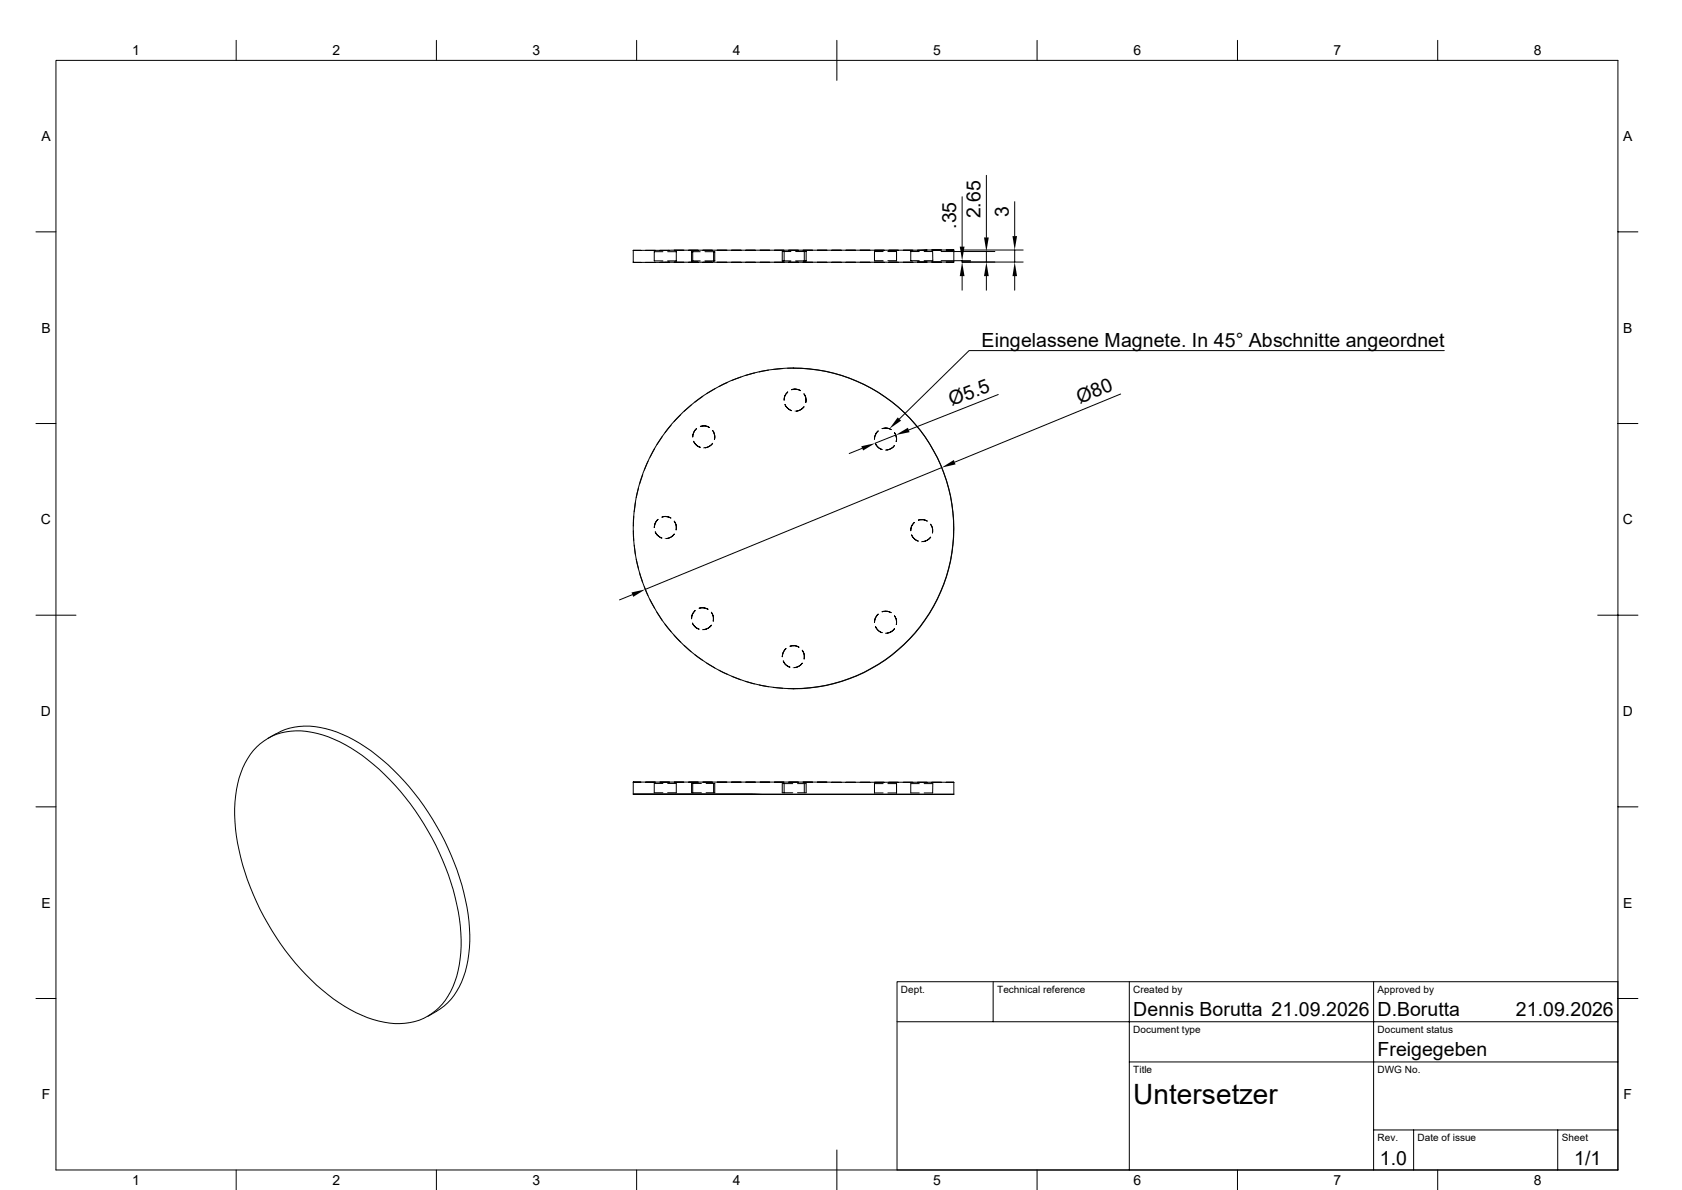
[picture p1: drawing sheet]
<svg xmlns="http://www.w3.org/2000/svg" width="420mm" height="297mm" viewBox="0 0 420 297" stroke-linecap="round" stroke-linejoin="round" font-family="sans-serif">
<g fill="none" stroke="#000" stroke-width=".25">
<path d="M14 15.1h390v276.9h-390zM59 10.1v5M109 10.1v5M159 10.1v5M209 10.1v10M259 10.1v5M309 10.1v5M359 10.1v5M9 57.9h5M240.2 49.1v12.5M246.3 43.8v15.5M253.4 50.3v8.6"/>
<path d="M404 57.9h5M158.1 62.5h1.9M158.1 65.5h1.9M158.1 62.5v3M161.2 62.5h2.4M161.2 65.5h2.4M164.8 62.5h2.4M165.5 62.8h-2.1v2.3h2.1M166.7 62.8h2.2v2.3h-2.2M167.2 65.4l-2.4 .1M168.4 62.4h2.3M168.4 65.4h2.3"/>
<path d="M172 62.4h2.3M172 65.4h2.3M173 62.8v2.3M174.8 62.8h-2.1v2.3h2.1M175.5 62.4h2.4M175.5 65.4h2.4M176 65.1h2.2M176 62.8h2.2M178.2 62.8h.3v2.3h-.3M178.2 62.8v2.3M179.1 62.4h2.4M179.1 65.4h2.4"/>
<path d="M182.7 62.4h2.3M182.7 65.4h2.3M186.2 62.4h2.4M186.2 65.4h2.4M189.8 62.4h2.4M189.8 65.4h2.4M193.4 62.4h2.3M193.4 65.4h2.3M195.8 62.8v2.3M196.9 62.4h2.4M196.9 65.4h2.4M197.5 62.8h-2.2v2.3h2.2"/>
<path d="M198.7 65.1h2.1M198.7 62.8h2.1M200.5 62.4h2.4M200.5 65.4h2.4M200.8 62.8h.5v2.3h-.5M200.8 62.8v2.3M204.1 62.4h2.4M204.1 65.4h2.4M207.7 62.4h2.4M207.7 65.4h2.4M211.2 62.4h2.4M211.2 65.4h2.4"/>
<path d="M214.8 62.4h2.4M214.8 65.4h2.4M218.4 62.7v2.4h2.1M218.4 62.8h2.1M218.4 62.4h2.4M218.4 65.4h2.4M221.7 62.8h2.2v2.3h-2.2M222 62.4h2.3M222 65.4h2.3M225.6 62.4h2.3M225.6 65.4h2.3M229.1 65.4h2.4"/>
<path d="M229.5 62.8h-2.1v2.3h2.1M230.8 62.8h2.1v2.3h-2.1M231.5 62.4h-2.4M232.7 62.4h2.4M232.7 65.4h2.4M235 65.1h7.4M235 62.8h13.4M236.3 62.4h1.9M236.3 65.4h1.9M238.2 62.4l-80.1 .1M238.2 65.4l-80.1 .1M238.2 62.4v3"/>
<path d="M240.2 62.4h15.3M240.2 65.1v.3h15.3M240.2 68.9v3.5M246.3 62.8v2.6M246.3 68.9v3.5M253.4 62.4v3M253.4 68.9v3.5M175.5 98.9l-2 1.5M178.5 97l-2.1 1.3M181.7 95.5l-2.2 1M185 94.1l-2.2 .9M188.4 93.1l-2.3 .6"/>
<path d="M191.9 92.4l-2.3 .4M195.5 92l-2.4 .2M196.7 97.8l-.1 .2a2.33 2.33 0 0 0-.8 1.9M197.7 97.3l.2-.1a2.81 2.81 0 0 1 2 .3M198.2 91.8v.1M198.2 91.9a40 40 0 0 1 40 40 40 40 0 0 1-40 40M198.2 91.9h-1.6M198.5 97.1h.1M200.7 98.3a2.52 2.52 0 0 1 .5 2.2M249.3 98.5l-22.4 8.8M279.8 98.3l-41.4 17.1M360.6 87.5h-118.6l-17.4 17.1"/>
<path d="M9 105.7h5M160.5 118.4l-.8 2.3M161.8 115.1l-.9 2.2M163.4 112l-1.1 2.1M165.4 109l-1.4 2M167.6 106.1l-1.5 1.9M170 103.5l-1.7 1.7M172.6 101.1l-1.8 1.6M173.2 110.2l.5 .8 1.1 .6M173.9 107l-.5 .6-.4 1.5M174.9 106.4h.2a2.4 2.4 0 0 1 2 .3M175.7 106.3h.1"/>
<path d="M175.7 111.8h.1M177.9 107.4l.6 1.4-.1 .8M177.9 110.7a2.76 2.76 0 0 1-1.9 1.1M196 101l.6 .8 1.1 .7M198.5 102.6h.1M200.7 101.5v.1a2.76 2.76 0 0 1-1.9 1M215.3 111.9l-3.3 1.3M218.6 110.7l.9 1.1 .8 .4-.3-.1a2.52 2.52 0 0 1-1.4-1.4M219.3 107.6l-.5 .5-.4 1.5M220.3 107l.2-.1a2.4 2.4 0 0 1 2 .3M221.1 106.8h.1M221.1 112.3v.1"/>
<path d="M223.3 111.2v.1a2.76 2.76 0 0 1-1.9 1M223.4 108l.5 1.3-.1 .9M223.6 108.6l-5.1 2M235.1 116.7l-74 30.4M404 105.7h5M158.2 132.5v2.4M158.2 128.9v2.4M158.4 136.1l.3 2.3M158.7 125.3l-.3 2.4M158.9 139.6l.5 2.3M159.4 121.9l-.5 2.3M163.6 132.8l.5 .8 1.2 .7"/>
<path d="M164.3 129.6l-.2 .2a2.78 2.78 0 0 0-.7 1.9M165.3 129.1l.2-.1a2.81 2.81 0 0 1 2 .3M166.1 128.9h.1M166.1 134.4h.1M168.4 130.1a2.52 2.52 0 0 1 .4 2.1M168.4 133.3l-.1 .1a2.56 2.56 0 0 1-1.9 1M227.6 133.5l1 1.2 .7 .3M228.3 130.4l-.1 .2a2.35 2.35 0 0 0-.8 1.9M229.3 129.8h.2a2.81 2.81 0 0 1 2 .2M230.1 135.2h.1M230.2 129.7h.1M232.4 130.9a2.52 2.52 0 0 1 .4 2.1"/>
<path d="M232.4 134.1l-.1 .1a2.76 2.76 0 0 1-1.9 1M9 153.5h10M157.9 148.4l-3.2 1.3M159.7 143l.7 2.3M160.9 146.4l.9 2.2M162.3 149.7l1.1 2.1M164 152.8l1.4 2M166.1 155.8l1.5 1.8M168.3 158.5l1.7 1.8M172.9 155.5l.5 .8 1.1 .7M173.6 152.4l-.2 .1a2.5 2.5 0 0 0-.7 1.9M174.6 151.8h.2a2.81 2.81 0 0 1 2 .3"/>
<path d="M175.4 151.6v.1M175.4 157.1v.1M177.6 152.8l.5 .9v1.3M177.6 156v.1a2.76 2.76 0 0 1-1.9 1M218.6 156.4l.5 .8 1.2 .7M219.3 153.3l-.2 .1a2.77 2.77 0 0 0-.7 1.9M220.3 152.7l.2-.1a2.81 2.81 0 0 1 2 .3M221.1 152.5v.1M221.1 158v.1M223.4 153.7a2.52 2.52 0 0 1 .4 2.2M223.4 156.9l-.1 .1a2.56 2.56 0 0 1-1.9 1M398.9 153.5h10.1"/>
<path d="M170.8 161.1l1.8 1.6M173.5 163.4l1.9 1.4M176.4 165.5l2.1 1.2M179.5 167.3l2.2 1M182.8 168.8l2.2 .9M186.1 170.1l2.3 .6M189.6 170.9l2.3 .5M193.1 171.6l2.4 .2M195.6 165a2.36 2.36 0 0 0 1.6 1.5M196.3 161.9l-.8 1-.2 1M196.6 171.9h1.5M197.3 161.3l.1-.1a2.35 2.35 0 0 1 2.1 .3"/>
<path d="M198.1 161.1v.1M198.1 166.6v.1M198.1 171.9h.1M200.3 162.3a2.52 2.52 0 0 1 .5 2.2M200.3 165.5l-.1 .1a2.56 2.56 0 0 1-1.8 1M64.1 186.4a15.1 15.1 0 0 1 15.1-3.4 41.4 41.4 0 0 1 19.5 13.1 64.3 64.3 0 0 1 16.4 36.7 26.2 26.2 0 0 1-3.9 16.8 14.4 14.4 0 0 1-15.2 5.5 35.8 35.8 0 0 1-17-9.2 64.2 64.2 0 0 1-20.3-40.8 26.2 26.2 0 0 1 3.8-16.8zM69 183l-2.1 1.3M69.1 183.1a17.5 17.5 0 0 1 15-.4 48.8 48.8 0 0 1 20.5 16.8 63.3 63.3 0 0 1 12.6 32.1 26.2 26.2 0 0 1-3.8 16.9 16.7 16.7 0 0 1-6.6 5.2M158.1 198.2h80.1zM158.1 195.2h80.1M158.1 195.2h1.9M158.1 195.2v3"/>
<path d="M161.2 195.2h2.4M164.8 195.2h2.4M165.5 195.5h-2.1v2.4h2.1M166.7 195.5h2.2v2.4h-2.2M168.4 195.2h2.3M172 195.2h2.3M173 195.5v2.4M173 195.5h2.1M173 197.9h2.1M173 195.5h-.3v2.4h.3M175.5 195.2h2.4M176.3 195.5h2.2v2.4h-2.2"/>
<path d="M178.2 195.5v2.4M179.1 195.2h2.4M182.7 195.2h2.3M186.2 195.2h2.4M189.8 195.2h2.4M193.4 195.2h2.3M195.8 195.6v2.3M195.8 195.6h2.2M195.8 197.9h2.2M195.8 195.6h-.5v2.3h.5M196.9 195.2h2.4M199.1 195.6h2.2v2.3h-2.2"/>
<path d="M200.5 195.2h2.4M200.8 195.6v2.3M204.1 195.2h2.4M207.7 195.2h2.4M211.2 195.2h2.4M214.8 195.2h2.4M218.4 195.2h2.4M220.5 195.6h-2.1v2.3h2.1M221.7 195.6h2.2M222 195.2h2.3M223.9 195.5v2.4h-2.2M225.6 195.2h2.3"/>
<path d="M229.1 195.2h2.4M229.5 195.6h-2.1v2.3h2.1M230.8 195.6h2.1v2.3h-2.1M232.7 195.2h2.4M236.3 195.2h1.9M238.2 195.2v3M9 201.4h5M404 201.4h5M9 249.2h5M224 255h180M248 245v10M282 245v47"/>
<path d="M343 245v47M404 245h-180v47M404 249.2h5M282 265h122M59 292v5M109 292v5M159 292v5M209 287v10M259 292v5M309 292v5M343 282h61M353 282v10"/>
<path d="M359 292v5M389 282v10"/>
<circle cx="198.1" cy="131.9" r="40"/>
</g>
<path d="M245.7 59.3h1.2l-.6 3.5zM252.8 58.9h1.2l-.6 3.5zM240.2 65.4l.6 3.5h-1.2zM239.6 61.6h1.2l-.6 3.5zM246.3 65.4l.6 3.5h-1.2zM253.4 65.4l.6 3.5h-1.2zM215.1 111.4l3.4-.8-3 1.8zM224.2 104.2l.8 .8-2.9 2zM223.6 108.6l3.1-1.8 .4 1.1zM235.1 116.7l3.1-1.9 .4 1.1zM157.7 147.9l3.4-.8-3 1.9z" fill="#000"/>
<text font-size="7" x="283" y="275.5">Untersetzer</text>
<g font-size="4.9">
<text x="238.8" y="57.1" transform="rotate(-90 238.8 57.1)">.35</text>
<text x="244.9" y="54.5" transform="rotate(-90 244.9 54.5)">2.65</text>
<text x="251.9" y="54.2" transform="rotate(-90 251.9 54.2)">3</text>
<text x="245.1" y="86.5">Eingelassene Magnete. In 45° Abschnitte angeordnet</text>
<text x="237.7" y="101.4" transform="rotate(-22 237.7 101.4)">Ø5.5</text>
<text x="269.6" y="100.9" transform="rotate(-22 269.6 100.9)">Ø80</text>
<text x="283" y="253.5">Dennis Borutta 21.09.2026</text>
<text x="344" y="253.5">D.Borutta</text>
<text x="378.5" y="253.5">21.09.2026</text>
<text x="344" y="263.5">Freigegeben</text>
<text x="344.5" y="290.7">1.0</text>
<text x="393.1" y="290.7">1/1</text>
</g>
<g font-size="3.5">
<text x="33" y="13.8">1</text>
<text x="83" y="13.8">2</text>
<text x="133" y="13.8">3</text>
<text x="183" y="13.8">4</text>
<text x="233" y="13.8">5</text>
<text x="283" y="13.8">6</text>
<text x="333" y="13.8">7</text>
<text x="383" y="13.8">8</text>
<text x="10.3" y="35.2">A</text>
<text x="405.3" y="35.2">A</text>
<text x="10.3" y="83.1">B</text>
<text x="405.3" y="83.1">B</text>
<text x="10.2" y="130.9">C</text>
<text x="405.2" y="130.9">C</text>
<text x="10.2" y="178.7">D</text>
<text x="405.2" y="178.7">D</text>
<text x="10.3" y="226.5">E</text>
<text x="405.3" y="226.5">E</text>
<text x="10.4" y="274.4">F</text>
<text x="405.4" y="274.4">F</text>
<text x="33" y="295.8">1</text>
<text x="83" y="295.8">2</text>
<text x="133" y="295.8">3</text>
<text x="183" y="295.8">4</text>
<text x="233" y="295.7">5</text>
<text x="283" y="295.8">6</text>
<text x="333" y="295.8">7</text>
<text x="383" y="295.8">8</text>
</g>
<g font-size="2.5">
<text x="225" y="247.8">Dept.</text>
<text x="249" y="247.8">Technical reference</text>
<text x="283" y="247.8">Created by</text>
<text x="344" y="247.8">Approved by</text>
<text x="283" y="257.9">Document type</text>
<text x="344" y="257.9">Document status</text>
<text x="283" y="267.8">Title</text>
<text x="344" y="267.8">DWG No.</text>
<text x="344" y="284.8">Rev.</text>
<text x="354" y="284.8">Date of issue</text>
<text x="390" y="284.8">Sheet</text>
</g>
</svg>
